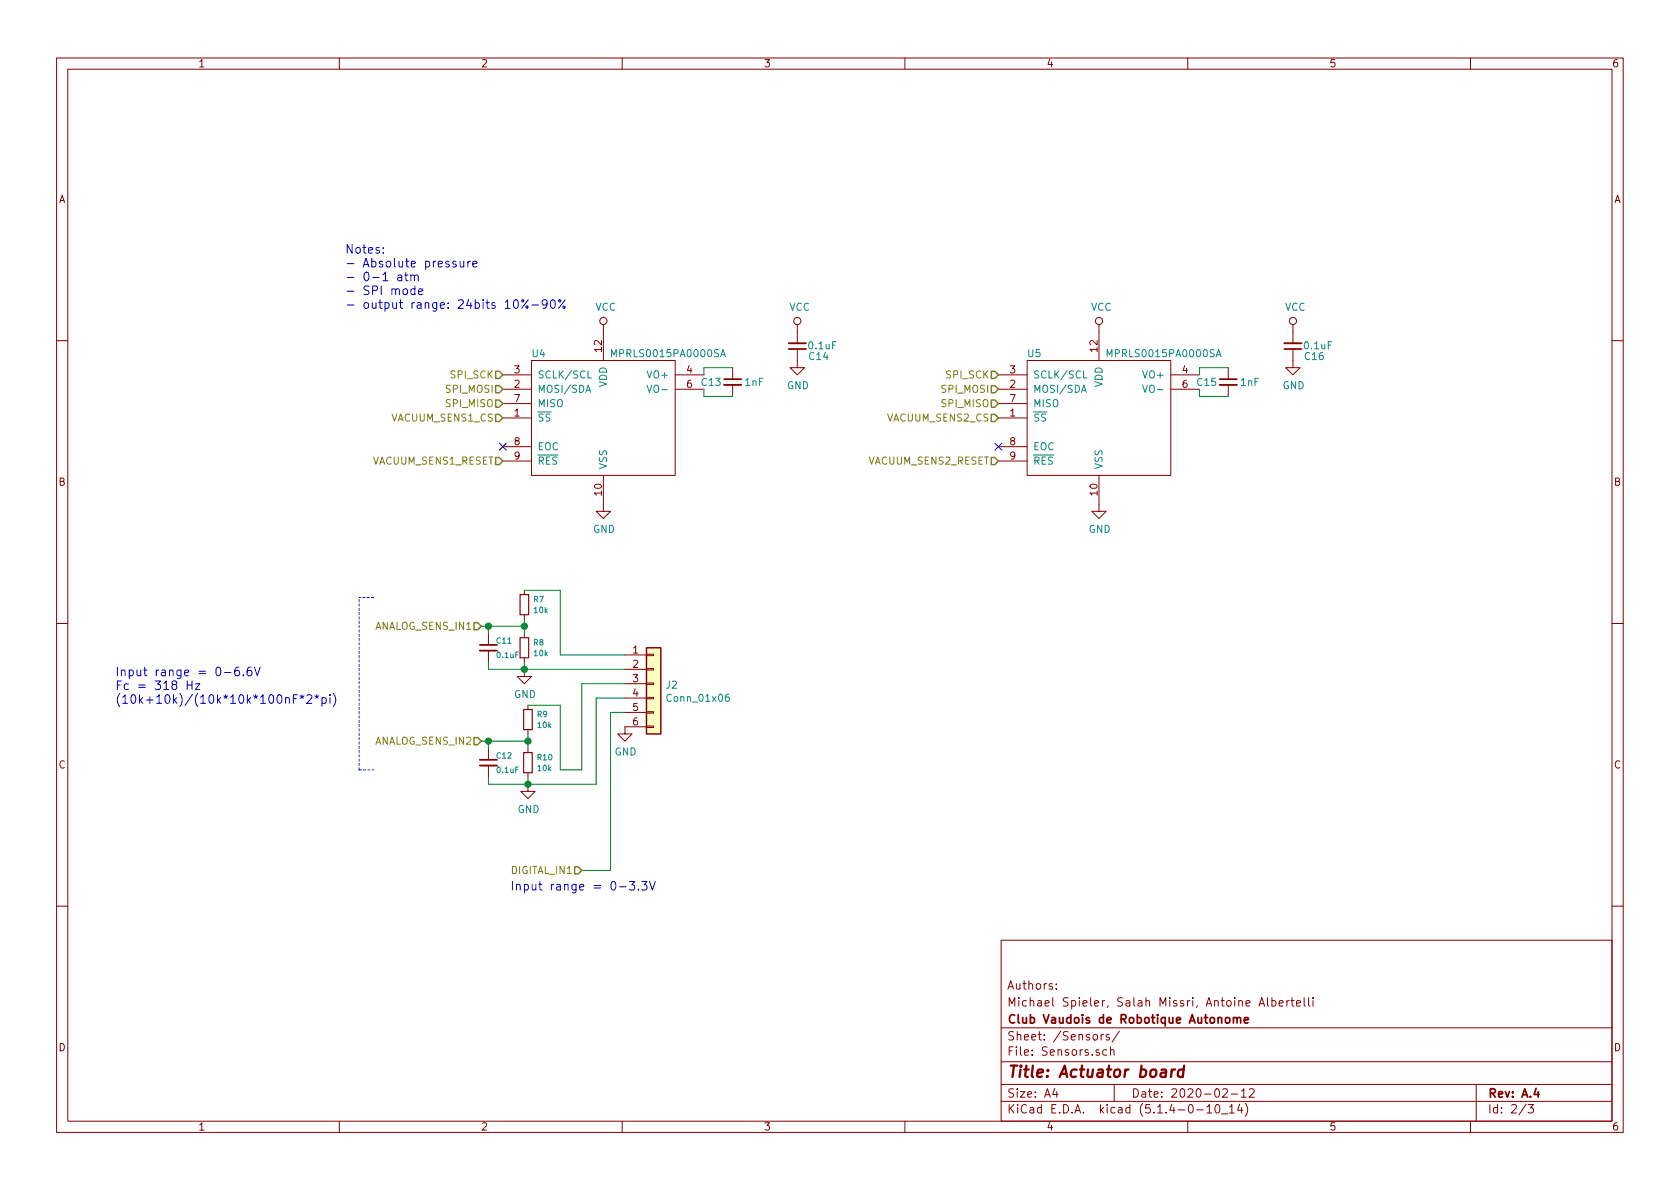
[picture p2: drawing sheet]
EESchema Schematic File Version 4
LIBS:actuator-board-cache
EELAYER 30 0
EELAYER END
$Descr A4 11693 8268
encoding utf-8
Sheet 2 3
Title "Actuator board"
Date "2020-02-12"
Rev "A.4"
Comp "Club Vaudois de Robotique Autonome"
Comment1 "Michael Spieler, Salah Missri, Antoine Albertelli"
Comment2 "Authors: "
Comment3 ""
Comment4 ""
$EndDescr
Text HLabel 3500 3200 0    50   Input ~ 0
VACUUM_SENS1_RESET
Text HLabel 3350 4350 0    50   Input ~ 0
ANALOG_SENS_IN1
Text HLabel 3350 5150 0    50   Input ~ 0
ANALOG_SENS_IN2
Text HLabel 4050 6050 0    50   Input ~ 0
DIGITAL_IN1
Text HLabel 6950 3200 0    50   Input ~ 0
VACUUM_SENS2_RESET
$Comp
L Device:C_Small C11
U 1 1
P 3400 4500
F 0 "C11" H 3450 4550 39  0000 L CNN
F 1 "0.1uF" H 3450 4450 39  0000 L CNN
F 2 "Capacitor_SMD:C_0603_1608Metric" H 3400 4500 50  0001 C CNN
F 3 "~" H 3400 4500 50  0001 C CNN
F 4 "399-1283-1-ND" H 3400 4500 50  0001 C CNN "digikey#"
	1    3400 4500
	1    0    0    -1  
$EndComp
Wire Wire Line
	3650 4350 3400 4350
Wire Wire Line
	3400 4350 3400 4400
Connection ~ 3650 4350
Wire Wire Line
	3400 4600 3400 4650
Wire Wire Line
	3400 4650 3650 4650
Wire Wire Line
	3350 4350 3400 4350
Connection ~ 3400 4350
$Comp
L Device:R_Small R9
U 1 1
P 3675 5000
F 0 "R9" H 3734 5038 39  0000 L CNN
F 1 "10k" H 3734 4963 39  0000 L CNN
F 2 "Resistor_SMD:R_0603_1608Metric" H 3675 5000 50  0001 C CNN
F 3 "~" H 3675 5000 50  0001 C CNN
F 4 "311-10KGRCT-ND" H 3675 5000 50  0001 C CNN "digikey#"
	1    3675 5000
	1    0    0    -1  
$EndComp
$Comp
L Device:C_Small C12
U 1 1
P 3400 5300
F 0 "C12" H 3450 5350 39  0000 L CNN
F 1 "0.1uF" H 3450 5250 39  0000 L CNN
F 2 "Capacitor_SMD:C_0603_1608Metric" H 3400 5300 50  0001 C CNN
F 3 "~" H 3400 5300 50  0001 C CNN
F 4 "399-1283-1-ND" H 3400 5300 50  0001 C CNN "digikey#"
	1    3400 5300
	1    0    0    -1  
$EndComp
$Comp
L Device:R_Small R10
U 1 1
P 3675 5300
F 0 "R10" H 3734 5338 39  0000 L CNN
F 1 "10k" H 3734 5263 39  0000 L CNN
F 2 "Resistor_SMD:R_0603_1608Metric" H 3675 5300 50  0001 C CNN
F 3 "~" H 3675 5300 50  0001 C CNN
F 4 "311-10KGRCT-ND" H 3675 5300 50  0001 C CNN "digikey#"
	1    3675 5300
	1    0    0    -1  
$EndComp
Wire Wire Line
	3900 4550 4350 4550
Wire Wire Line
	3675 4900 3900 4900
Wire Wire Line
	3900 4900 3900 5350
Wire Wire Line
	3400 5450 3675 5450
Wire Wire Line
	3675 5100 3675 5150
Wire Wire Line
	3350 5150 3400 5150
Connection ~ 3400 5150
Wire Wire Line
	3400 5150 3675 5150
$Comp
L power:VCC #PWR025
U 1 1
P 4200 2300
F 0 "#PWR025" H 4200 2150 50  0001 C CNN
F 1 "VCC" H 4217 2473 50  0000 C CNN
F 2 "" H 4200 2300 50  0001 C CNN
F 3 "" H 4200 2300 50  0001 C CNN
	1    4200 2300
	1    0    0    -1  
$EndComp
$Comp
L power:GND #PWR028
U 1 1
P 5550 2500
F 0 "#PWR028" H 5550 2250 50  0001 C CNN
F 1 "GND" H 5555 2327 50  0000 C CNN
F 2 "" H 5550 2500 50  0001 C CNN
F 3 "" H 5550 2500 50  0001 C CNN
	1    5550 2500
	1    0    0    -1  
$EndComp
$Comp
L Device:C_Small C14
U 1 1
P 5550 2400
F 0 "C14" H 5400 2475 50  0000 C CNN
F 1 "0.1uF" H 5375 2400 50  0000 C CNN
F 2 "Capacitor_SMD:C_0603_1608Metric" H 5550 2400 50  0001 C CNN
F 3 "~" H 5550 2400 50  0001 C CNN
F 4 "399-1283-1-ND" H 5550 2400 50  0001 C CNN "digikey#"
	1    5550 2400
	-1   0    0    1   
$EndComp
$Comp
L power:GND #PWR026
U 1 1
P 4200 3500
F 0 "#PWR026" H 4200 3250 50  0001 C CNN
F 1 "GND" H 4205 3327 50  0000 C CNN
F 2 "" H 4200 3500 50  0001 C CNN
F 3 "" H 4200 3500 50  0001 C CNN
	1    4200 3500
	1    0    0    -1  
$EndComp
$Comp
L power:GND #PWR029
U 1 1
P 4350 5050
F 0 "#PWR029" H 4350 4800 50  0001 C CNN
F 1 "GND" H 4355 4877 50  0000 C CNN
F 2 "" H 4350 5050 50  0001 C CNN
F 3 "" H 4350 5050 50  0001 C CNN
	1    4350 5050
	1    0    0    -1  
$EndComp
$Comp
L power:GND #PWR023
U 1 1
P 3650 4650
F 0 "#PWR023" H 3650 4400 50  0001 C CNN
F 1 "GND" H 3655 4477 50  0000 C CNN
F 2 "" H 3650 4650 50  0001 C CNN
F 3 "" H 3650 4650 50  0001 C CNN
	1    3650 4650
	1    0    0    -1  
$EndComp
Connection ~ 3650 4650
Wire Wire Line
	3650 4650 4350 4650
Connection ~ 3675 5450
$Comp
L power:GND #PWR024
U 1 1
P 3675 5450
F 0 "#PWR024" H 3675 5200 50  0001 C CNN
F 1 "GND" H 3680 5277 50  0000 C CNN
F 2 "" H 3675 5450 50  0001 C CNN
F 3 "" H 3675 5450 50  0001 C CNN
	1    3675 5450
	1    0    0    -1  
$EndComp
Wire Wire Line
	3900 4100 3900 4550
Wire Wire Line
	3650 4300 3650 4350
Wire Wire Line
	3900 4100 3650 4100
$Comp
L Device:R_Small R7
U 1 1
P 3650 4200
F 0 "R7" H 3709 4238 39  0000 L CNN
F 1 "10k" H 3709 4163 39  0000 L CNN
F 2 "Resistor_SMD:R_0603_1608Metric" H 3650 4200 50  0001 C CNN
F 3 "~" H 3650 4200 50  0001 C CNN
F 4 "311-10KGRCT-ND" H 3650 4200 50  0001 C CNN "digikey#"
	1    3650 4200
	1    0    0    -1  
$EndComp
Wire Wire Line
	3650 4650 3650 4600
Wire Wire Line
	3650 4350 3650 4400
$Comp
L Device:R_Small R8
U 1 1
P 3650 4500
F 0 "R8" H 3709 4538 39  0000 L CNN
F 1 "10k" H 3709 4463 39  0000 L CNN
F 2 "Resistor_SMD:R_0603_1608Metric" H 3650 4500 50  0001 C CNN
F 3 "~" H 3650 4500 50  0001 C CNN
F 4 "311-10KGRCT-ND" H 3650 4500 50  0001 C CNN "digikey#"
	1    3650 4500
	1    0    0    -1  
$EndComp
Wire Wire Line
	3400 5150 3400 5200
Wire Wire Line
	3400 5400 3400 5450
Connection ~ 3675 5150
Wire Wire Line
	3675 5150 3675 5200
Wire Wire Line
	3675 5400 3675 5450
Text HLabel 3500 2600 0    50   Input ~ 0
SPI_SCK
Text HLabel 3500 2700 0    50   Input ~ 0
SPI_MOSI
Text HLabel 3500 2800 0    50   Input ~ 0
SPI_MISO
$Comp
L _sensors:MPRLS0015PA0000SA U4
U 1 1
P 4200 2900
F 0 "U4" H 3750 3350 50  0000 C CNN
F 1 "MPRLS0015PA0000SA" H 4650 3350 50  0000 C CNN
F 2 "_sensors:MPR-AbsoluteRef" H 4200 2900 50  0001 L CNN
F 3 "https://sensing.honeywell.com/honeywell-sensing-micropressure-board-mount-pressure-mpr-series-datasheet-32332628.pdf" H 4300 2275 50  0001 L CNN
F 4 "480-7099-1-ND" H 4200 2900 50  0001 C CNN "digikey#"
	1    4200 2900
	1    0    0    -1  
$EndComp
NoConn ~ 3500 3100
Text HLabel 3500 2900 0    50   Input ~ 0
VACUUM_SENS1_CS
Wire Wire Line
	4900 2550 5100 2550
Wire Wire Line
	4900 2700 4900 2750
Wire Wire Line
	4900 2750 5100 2750
$Comp
L Device:C_Small C13
U 1 1
P 5100 2650
F 0 "C13" H 4950 2650 50  0000 C CNN
F 1 "1nF" H 5250 2650 50  0000 C CNN
F 2 "Capacitor_SMD:C_0603_1608Metric" H 5100 2650 50  0001 C CNN
F 3 "~" H 5100 2650 50  0001 C CNN
F 4 "399-8984-1-ND" H 5100 2650 50  0001 C CNN "digikey#"
	1    5100 2650
	1    0    0    -1  
$EndComp
Wire Wire Line
	4900 2550 4900 2600
$Comp
L power:VCC #PWR027
U 1 1
P 5550 2300
F 0 "#PWR027" H 5550 2150 50  0001 C CNN
F 1 "VCC" H 5567 2473 50  0000 C CNN
F 2 "" H 5550 2300 50  0001 C CNN
F 3 "" H 5550 2300 50  0001 C CNN
	1    5550 2300
	1    0    0    -1  
$EndComp
$Comp
L power:VCC #PWR031
U 1 1
P 7650 2300
F 0 "#PWR031" H 7650 2150 50  0001 C CNN
F 1 "VCC" H 7667 2473 50  0000 C CNN
F 2 "" H 7650 2300 50  0001 C CNN
F 3 "" H 7650 2300 50  0001 C CNN
	1    7650 2300
	1    0    0    -1  
$EndComp
$Comp
L power:GND #PWR034
U 1 1
P 9000 2500
F 0 "#PWR034" H 9000 2250 50  0001 C CNN
F 1 "GND" H 9005 2327 50  0000 C CNN
F 2 "" H 9000 2500 50  0001 C CNN
F 3 "" H 9000 2500 50  0001 C CNN
	1    9000 2500
	1    0    0    -1  
$EndComp
$Comp
L Device:C_Small C16
U 1 1
P 9000 2400
F 0 "C16" H 8850 2475 50  0000 C CNN
F 1 "0.1uF" H 8825 2400 50  0000 C CNN
F 2 "Capacitor_SMD:C_0603_1608Metric" H 9000 2400 50  0001 C CNN
F 3 "~" H 9000 2400 50  0001 C CNN
F 4 "399-1283-1-ND" H 9000 2400 50  0001 C CNN "digikey#"
	1    9000 2400
	-1   0    0    1   
$EndComp
$Comp
L power:GND #PWR032
U 1 1
P 7650 3500
F 0 "#PWR032" H 7650 3250 50  0001 C CNN
F 1 "GND" H 7655 3327 50  0000 C CNN
F 2 "" H 7650 3500 50  0001 C CNN
F 3 "" H 7650 3500 50  0001 C CNN
	1    7650 3500
	1    0    0    -1  
$EndComp
Text HLabel 6950 2600 0    50   Input ~ 0
SPI_SCK
Text HLabel 6950 2700 0    50   Input ~ 0
SPI_MOSI
Text HLabel 6950 2800 0    50   Input ~ 0
SPI_MISO
$Comp
L _sensors:MPRLS0015PA0000SA U5
U 1 1
P 7650 2900
F 0 "U5" H 7200 3350 50  0000 C CNN
F 1 "MPRLS0015PA0000SA" H 8100 3350 50  0000 C CNN
F 2 "_sensors:MPR-AbsoluteRef" H 7650 2900 50  0001 L CNN
F 3 "https://sensing.honeywell.com/honeywell-sensing-micropressure-board-mount-pressure-mpr-series-datasheet-32332628.pdf" H 7750 2275 50  0001 L CNN
F 4 "480-7099-1-ND" H 7650 2900 50  0001 C CNN "digikey#"
	1    7650 2900
	1    0    0    -1  
$EndComp
NoConn ~ 6950 3100
Text HLabel 6950 2900 0    50   Input ~ 0
VACUUM_SENS2_CS
Wire Wire Line
	8350 2550 8550 2550
Wire Wire Line
	8350 2700 8350 2750
Wire Wire Line
	8350 2750 8550 2750
$Comp
L Device:C_Small C15
U 1 1
P 8550 2650
F 0 "C15" H 8400 2650 50  0000 C CNN
F 1 "1nF" H 8700 2650 50  0000 C CNN
F 2 "Capacitor_SMD:C_0603_1608Metric" H 8550 2650 50  0001 C CNN
F 3 "~" H 8550 2650 50  0001 C CNN
F 4 "399-8984-1-ND" H 8550 2650 50  0001 C CNN "digikey#"
	1    8550 2650
	1    0    0    -1  
$EndComp
Wire Wire Line
	8350 2550 8350 2600
$Comp
L power:VCC #PWR033
U 1 1
P 9000 2300
F 0 "#PWR033" H 9000 2150 50  0001 C CNN
F 1 "VCC" H 9017 2473 50  0000 C CNN
F 2 "" H 9000 2300 50  0001 C CNN
F 3 "" H 9000 2300 50  0001 C CNN
	1    9000 2300
	1    0    0    -1  
$EndComp
Wire Wire Line
	3900 5350 4050 5350
Text Notes 2400 2150 0    60   ~ 0
Notes:\n- Absolute pressure\n- 0-1 atm\n- SPI mode\n- output range: 24bits 10%-90%
Text Notes 800  4900 0    60   ~ 0
Input range = 0-6.6V\nFc = 318 Hz\n(10k+10k)/(10k*10k*100nF*2*pi)
Wire Notes Line
	2500 5350 2600 5350
Wire Notes Line
	2500 5350 2500 4150
Wire Notes Line
	2600 4150 2500 4150
Text Notes 3550 6200 0    60   ~ 0
Input range = 0-3.3V
$Comp
L Connector_Generic:Conn_01x06 J2
U 1 1
P 4550 4750
F 0 "J2" H 4630 4742 50  0000 L CNN
F 1 "Conn_01x06" H 4630 4651 50  0000 L CNN
F 2 "Connector_Molex:Molex_PicoBlade_53261-0671_1x06-1MP_P1.25mm_Horizontal" H 4550 4750 50  0001 C CNN
F 3 "~" H 4550 4750 50  0001 C CNN
F 4 "WM7626CT-ND" H 4550 4750 50  0001 C CNN "digikey#"
	1    4550 4750
	1    0    0    -1  
$EndComp
Wire Wire Line
	4050 5350 4050 4750
Wire Wire Line
	4050 4750 4350 4750
Wire Wire Line
	4150 5450 4150 4850
Wire Wire Line
	4150 4850 4350 4850
Wire Wire Line
	3675 5450 4150 5450
Wire Wire Line
	4350 4950 4250 4950
Wire Wire Line
	4250 4950 4250 6050
Wire Wire Line
	4250 6050 4050 6050
$EndSCHEMATC
